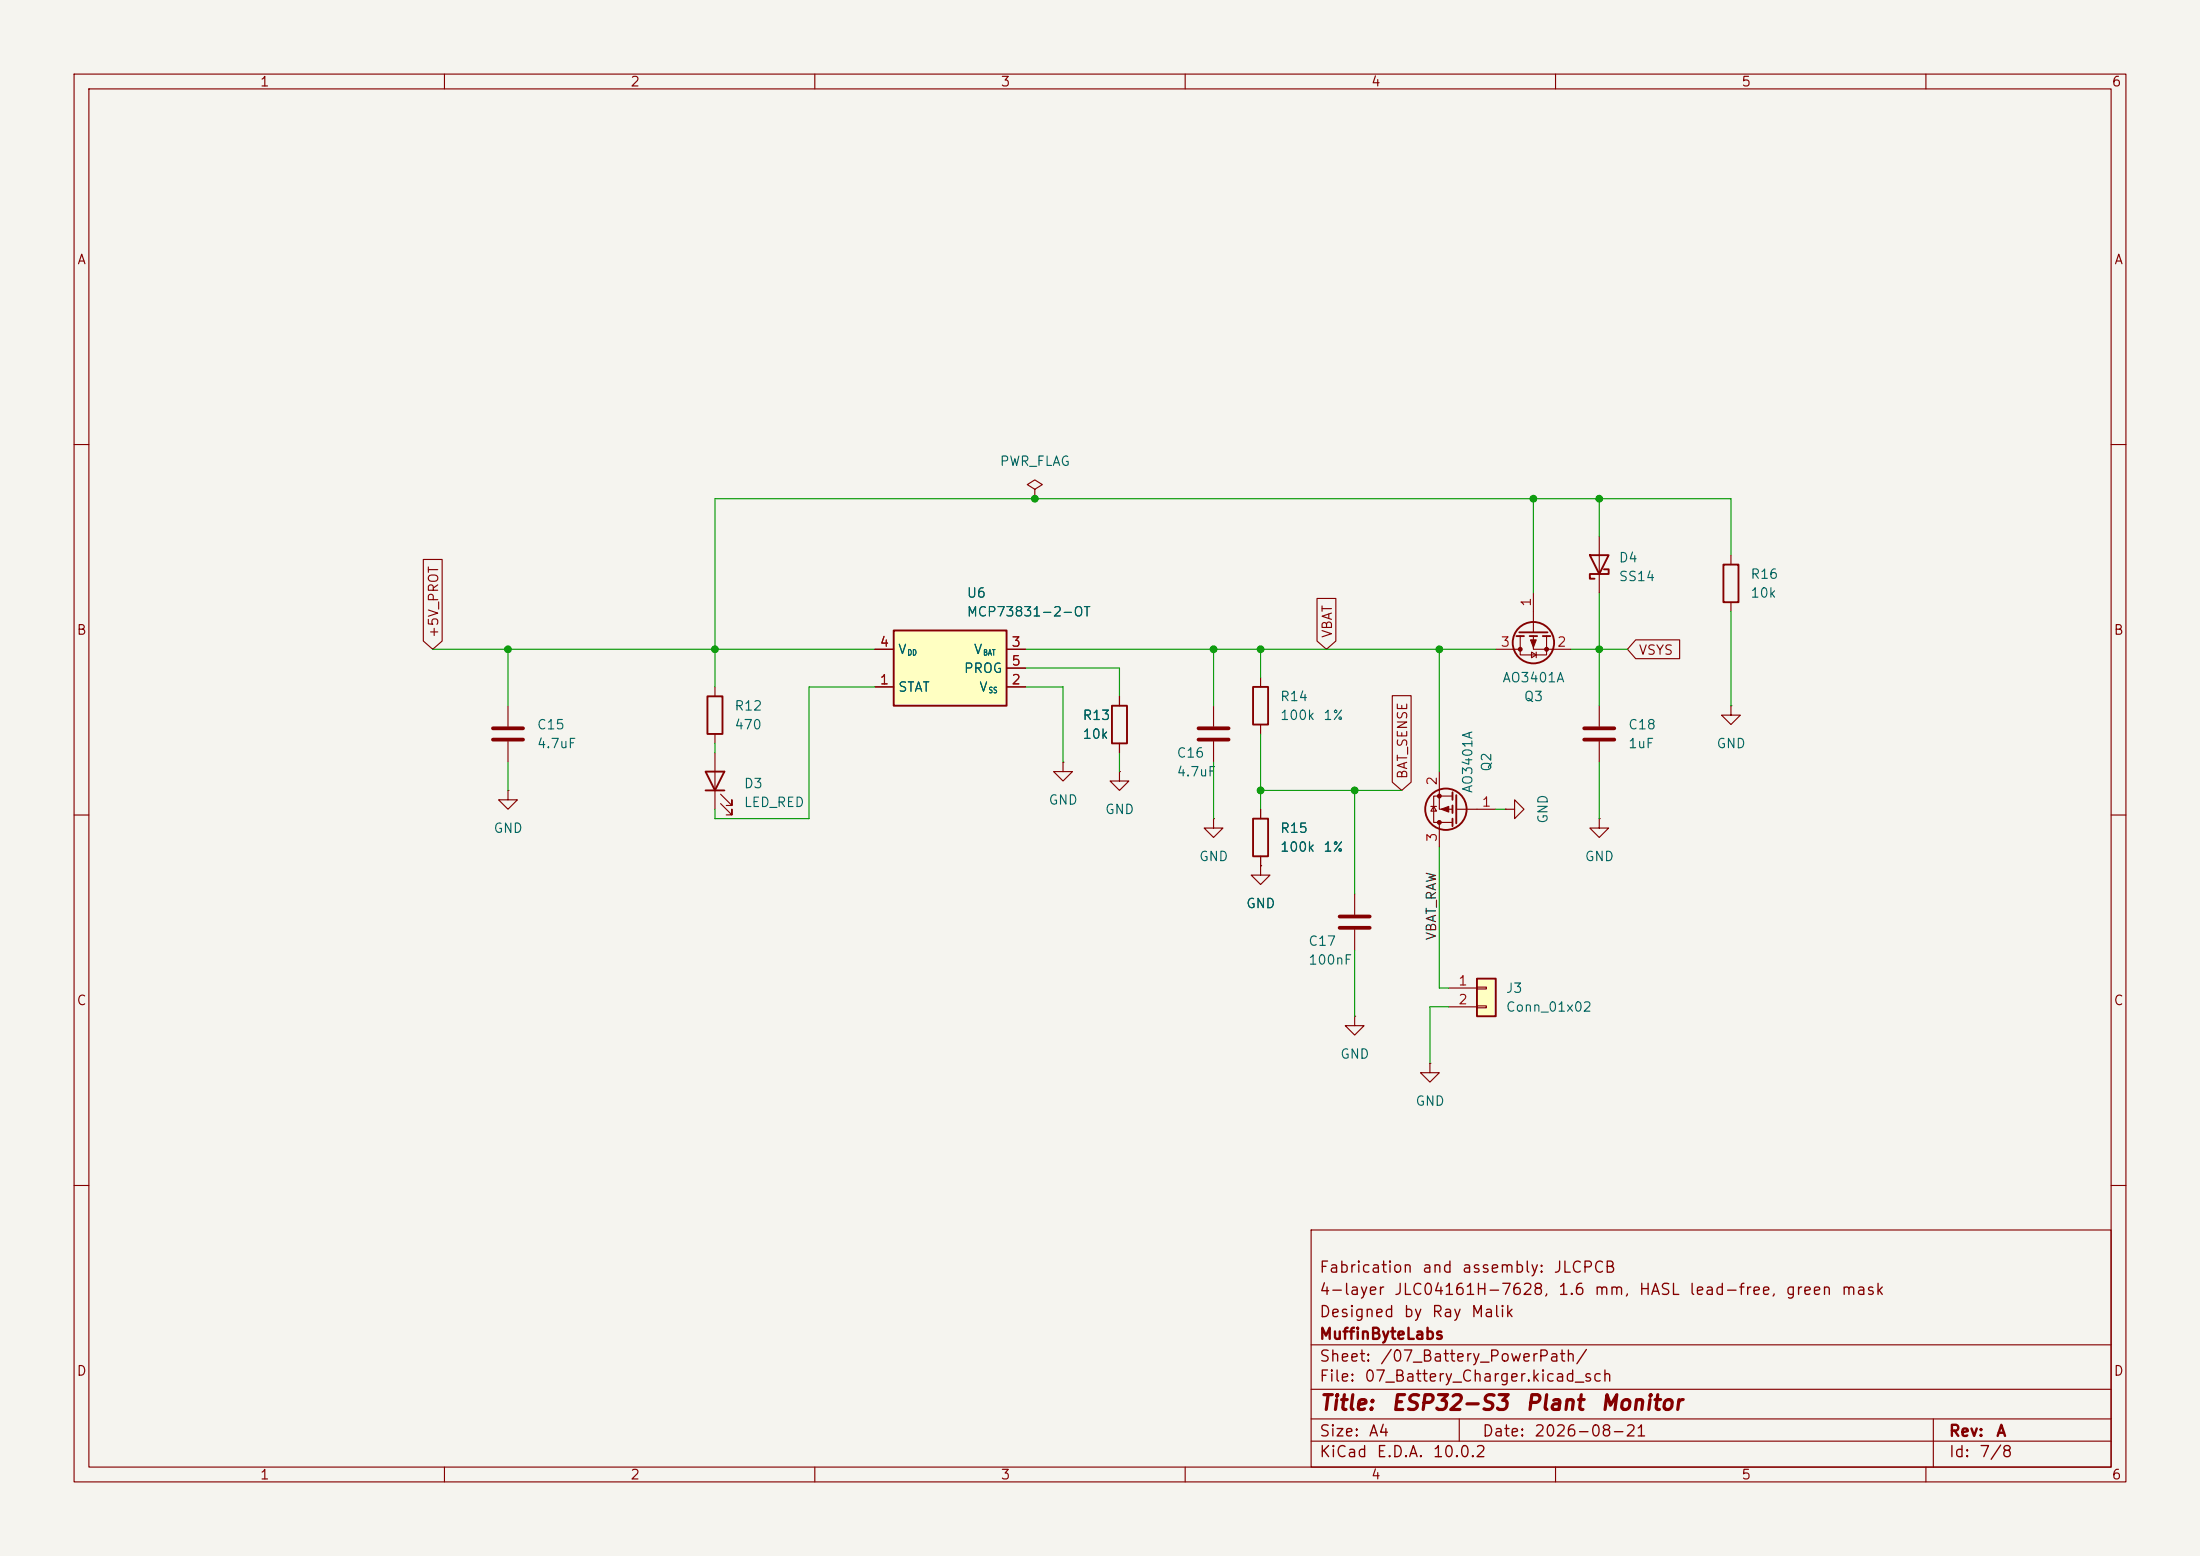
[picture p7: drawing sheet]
<svg xmlns="http://www.w3.org/2000/svg" width="297mm" height="210mm" viewBox="0 0 297 210" stroke-linecap="round" stroke-linejoin="round" font-family="sans-serif">
<path d="M0 0h297v210h-297z" fill="#f5f4ef" stroke="#f5f4ef" stroke-width=".14"/>
<g fill="none" stroke="#840000" stroke-width=".15">
<path d="M10 10h277v190h-277zM12 12h273v186h-273zM60 10v2M110 10v2M160 10v2M210 10v2M260 10v2M10 60h2M139.7 66l1-.6-1-.6-1 .6 1 .6v1.3M139.7 67.3h.1M233.7 74.9v1.3M285 60h2"/>
<path d="M201.9 87.6h3.3M205.2 85.9v2.5h3.6v-2.5M206.8 88l.6 .4-.6 .4zM207 85.9v1.7h5.1M207 80v5.3M207.4 88v.8M215.9 95.3v2.7M233.7 95.3v1.2h1.2l-1.2 1.3-1.3-1.3h1.3M233.7 95.3h.1M233.7 81.3v1.3M10 110h2M143.5 102.9v1.2h1.3l-1.3 1.3-1.3-1.3h1.3"/>
<path d="M143.5 102.9h.1M151.1 104.1v1.3h1.3l-1.3 1.3-1.2-1.3h1.2M151.1 104.1h.1M163.8 110.5v1.3h1.3l-1.3 1.2-1.2-1.2h1.2M163.8 110.5h.1M170.2 116.8v1.3h1.2l-1.2 1.3-1.3-1.3h1.3M170.2 116.8h.1M170.2 109.2v1.3M170.2 115.6v1.2M193.2 108.8h.7M193.5 108.8l.4 .7h-.7zM194.3 104.1v5.1h1.8"/>
<path d="M194.3 111v3.3M196.1 107.4h-2.6v3.6h2.6M196.6 109.2h5.3M215.9 100.1v2.8M285 110h2M182.9 137.2v1.2h1.2l-1.2 1.3-1.3-1.3h1.3M182.9 137.2h.1M182.9 120.7v2.7M182.9 125.5v2.8M10 160h2M177 166h108v32h-108zM285 160h2"/>
<path d="M60 198v2M110 198v2M160 198v2M177 194.5h108M177 191.5h108M177 187.5h108M177 181.5h108M197 191.5v3M210 198v2M260 198v2M261 191.5v6.5"/>
</g>
<path d="M213.9 98.3h4M213.9 99.8h4M180.8 123.7h4.1M180.8 125.2h4.1" fill="none" stroke="#840000" stroke-width=".51"/>
<g fill="none" stroke="#840000" stroke-width=".25">
<path d="M232.7 76.2h2v5.1h-2zM204.7 85.9h1M205.1 85.3h3.8M206.5 85.9h1M208.3 85.9h1M169.2 110.5h2v5.1h-2zM196.1 106.9v1.1M196.1 108.7v1M196.1 110.5v1M196.6 107.3v3.8"/>
<circle cx="207" cy="86.7" r="2.79"/>
<circle cx="195.2" cy="109.2" r="2.79"/>
</g>
<g fill="#840000" stroke="#840000" stroke-width=".15">
<path d="M206.6 86.4h.8l-.4 1z"/>
<path d="M194.6 109.2l1-.4v.8z"/>
<circle cx="205.2" cy="87.6" r=".25"/>
<circle cx="208.8" cy="87.6" r=".25"/>
<circle cx="194.3" cy="111" r=".25"/>
<circle cx="194.3" cy="107.4" r=".25"/>
</g>
<path d="M120.6 85.1h15.3v10.2h-15.3z" fill="#ffffc2"/>
<path d="M214.6 74.9h2.6l-1.3 2.6zM216.5 76.8h.7v.7h-2.6v.6h.7M120.6 85.1h15.3v10.2h-15.3zM150.1 95.3h2v5h-2zM169.2 92.7h2v5.1h-2z" fill="none" stroke="#840000" stroke-width=".25"/>
<g fill="none" stroke="#840000" stroke-width=".15">
<path d="M215.9 72.4v7.6M118.1 92.7h2.5M118.1 87.6h2.5M135.9 92.7h2.5M135.9 87.6h2.5M135.9 90.2h2.5M151.1 94v1.3M163.8 95.3v2.7M170.2 91.4v1.3M170.2 97.8v1.3M151.1 100.3v1.3M163.8 100.1v2.8"/>
<path d="M203.2 109.2h1.3v-1.2l1.2 1.2-1.2 1.3v-1.3M203.2 109.2h.1M215.9 110.5v1.3h1.3l-1.3 1.2-1.3-1.2h1.3M215.9 110.5h.1"/>
</g>
<path d="M161.8 98.3h4.1M161.8 99.8h4.1" fill="none" stroke="#840000" stroke-width=".51"/>
<path d="M199.4 132.1h2.5v5.1h-2.5z" fill="#ffffc2"/>
<path d="M95.5 94h2v5.1h-2zM95.2 104.1h2.6l-1.3 2.6zM95.2 106.7h2.6M199.4 132.1h2.5v5.1h-2.5z" fill="none" stroke="#840000" stroke-width=".25"/>
<g fill="none" stroke="#840000" stroke-width=".15">
<path d="M57.1 75.5h2.6v11l-1.3 1.1-1.3-1.1zM68.6 95.3v2.7M96.5 92.7v1.3M96.5 99.1v1.2M118.1 92.7h2.5M118.1 87.6h2.5M135.9 92.7h2.5M135.9 87.6h2.5M135.9 90.2h2.5M151.1 94v1.3M177.8 80.8h2.5v5.7l-1.2 1.1-1.3-1.1zM188 93.9h2.5v11.7l-1.3 1.1-1.2-1.1z"/>
<path d="M220.8 86.4h6v2.5h-6l-1.1-1.3zM68.6 106.7v1.3h1.2l-1.2 1.2-1.3-1.2h1.3M68.6 106.7h.1M68.6 100.1v2.8M96.5 101.6v7.6M97.3 108.5l1.5 1.5v-.8v.8h-.8M97.3 107.2l1.5 1.5v-.7v.7h-.8M151.1 100.3v1.3M170.2 116.8h.1M170.2 109.2v1.3M170.2 115.6v1.2M195.6 133.4h3.8"/>
<path d="M195.6 135.9h3.8M199.4 133.2h1.3v.3h-1.3zM199.4 135.8h1.3v.2h-1.3zM193 143.5v1.3h1.3l-1.3 1.3-1.2-1.3h1.2M193 143.5h.1"/>
</g>
<path d="M66.5 98.3h4.1M66.5 99.8h4.1" fill="none" stroke="#840000" stroke-width=".51"/>
<g fill="none" stroke="#009600" stroke-width=".15">
<path d="M207 67.3v12.7M215.9 67.3v5.1M233.7 74.9v-7.6h-137.2v25.4M58.4 87.6h59.7M68.6 87.6v7.7M118.1 92.7h-8.9v17.8h-12.7v-1.3M138.4 87.6h63.5M138.4 90.2h12.7v3.8M138.4 92.7h5.1v10.2M163.8 87.6v7.7M170.2 87.6v3.8M170.2 99.1v10.1"/>
<path d="M194.3 87.6v16.5M212.1 87.6h7.6M215.9 80v15.3M233.7 82.6v12.7M68.6 102.9v3.8M96.5 100.3v1.3M151.1 101.6v2.5M163.8 102.9v7.6M170.2 106.7h19M182.9 106.7v14M194.3 114.3v19.1h1.3M201.9 109.2h1.3"/>
<path d="M215.9 102.9v7.6M182.9 128.3v8.9M195.6 135.9h-2.6v7.6"/>
</g>
<g fill="#009600" stroke="#009600" stroke-width=".14">
<circle cx="207" cy="67.3" r=".46"/>
<circle cx="215.9" cy="67.3" r=".46"/>
<circle cx="170.2" cy="106.7" r=".46"/>
<circle cx="139.7" cy="67.3" r=".46"/>
<circle cx="163.8" cy="87.6" r=".46"/>
<circle cx="170.2" cy="87.6" r=".46"/>
<circle cx="182.9" cy="106.7" r=".46"/>
<circle cx="96.5" cy="87.6" r=".46"/>
<circle cx="68.6" cy="87.6" r=".46"/>
<circle cx="194.3" cy="87.6" r=".46"/>
<circle cx="215.9" cy="87.6" r=".46"/>
</g>
<g font-size="2" fill="#840000">
<text x="178" y="190.8">Title:</text>
<text x="187.7" y="190.8">ESP32-S3</text>
<text x="205.8" y="190.8">Plant</text>
<text x="215.9" y="190.8">Monitor</text>
</g>
<g font-size="1.5" fill="#840000">
<text x="178" y="172.2">Fabrication</text>
<text x="191.9" y="172.2">and</text>
<text x="197.2" y="172.2">assembly:</text>
<text x="209.6" y="172.2">JLCPCB</text>
<text x="178" y="178.2">Designed</text>
<text x="178" y="175.2">4-layer</text>
<text x="188.1" y="175.2">JLC04161H-7628,</text>
<text x="189.4" y="178.2">by</text>
<text x="193.2" y="178.2">Ray</text>
<text x="198.5" y="178.2">Malik</text>
<text x="210.2" y="175.2">1.6</text>
<text x="215.1" y="175.2">mm,</text>
<text x="221.1" y="175.2">HASL</text>
<text x="227.9" y="175.2">lead-free,</text>
<text x="240.9" y="175.2">green</text>
<text x="248.5" y="175.2">mask</text>
<text x="178" y="184.2">Sheet:</text>
<text x="178" y="181.2">MuffinByteLabs</text>
<text x="186.2" y="184.2">/07_Battery_PowerPath/</text>
<text x="178" y="186.9">File:</text>
<text x="184.1" y="186.9">07_Battery_Charger.kicad_sch</text>
<text x="178" y="197.1">KiCad</text>
<text x="178" y="194.3">Size:</text>
<text x="184.7" y="194.3">A4</text>
<text x="185.7" y="197.1">E.D.A.</text>
<text x="193.3" y="197.1">10.0.2</text>
<text x="200" y="194.3">Date:</text>
<text x="207" y="194.3">2026-08-21</text>
<text x="263" y="194.3">Rev:</text>
<text x="263" y="197.1">Id:</text>
<text x="267.1" y="197.1">7/8</text>
<text x="269.4" y="194.3">A</text>
</g>
<g font-size="1.3" fill="#840000">
<text x="35" y="12">1</text>
<text x="85" y="12">2</text>
<text x="135" y="12">3</text>
<text x="185" y="12">4</text>
<text x="235" y="12">5</text>
<text x="285" y="12">6</text>
<text x="10.3" y="36">A</text>
<text x="285.3" y="36">A</text>
<text x="10.3" y="86">B</text>
<text x="59.5" y="86.2" transform="rotate(-90 59.5 86.2)">+5V_PROT</text>
<text x="180.1" y="86.2" transform="rotate(-90 180.1 86.2)">VBAT</text>
<text x="221.1" y="88.7">VSYS</text>
<text x="285.3" y="86">B</text>
<text x="190.3" y="105.3" transform="rotate(-90 190.3 105.3)">BAT_SENSE</text>
<text x="10.3" y="136">C</text>
<text x="285.3" y="136">C</text>
<text x="10.3" y="186">D</text>
<text x="285.3" y="186">D</text>
<text x="35" y="200">1</text>
<text x="85" y="200">2</text>
<text x="135" y="200">3</text>
<text x="185" y="200">4</text>
<text x="235" y="200">5</text>
<text x="285" y="200">6</text>
</g>
<g font-size="1.3" fill="#006464">
<text x="134.9" y="63.2">PWR_FLAG</text>
<text x="218.4" y="76.2">D4</text>
<text x="130.4" y="83.5">MCP73831-2-OT</text>
<text x="130.4" y="81">U6</text>
<text x="218.4" y="78.8">SS14</text>
<text x="236.2" y="81">10k</text>
<text x="236.2" y="78.4">R16</text>
<text x="121.2" y="88.6">V</text>
<text x="131.4" y="88.6">V</text>
<text x="121.2" y="93.7">STAT</text>
<text x="130" y="91.1">PROG</text>
<text x="132.1" y="93.7">V</text>
<text x="172.7" y="95">R14</text>
<text x="202.7" y="92.4">AO3401A</text>
<text x="205.6" y="95">Q3</text>
<text x="72.4" y="98.8">C15</text>
<text x="72.4" y="101.3">4.7uF</text>
<text x="99.1" y="98.8">470</text>
<text x="99.1" y="96.2">R12</text>
<text x="146.1" y="100">10k</text>
<text x="146.1" y="97.5">R13</text>
<text x="172.7" y="97.5">100k</text>
<text x="178.6" y="97.5">1%</text>
<text x="219.7" y="101.3">1uF</text>
<text x="219.7" y="98.8">C18</text>
<text x="231.6" y="101.3">GND</text>
<text x="100.3" y="106.7">D3</text>
<text x="158.8" y="102.6">C16</text>
<text x="158.8" y="105.1">4.7uF</text>
<text x="199.1" y="107.1" transform="rotate(-90 199.1 107.1)">AO3401A</text>
<text x="201.6" y="104.2" transform="rotate(-90 201.6 104.2)">Q2</text>
<text x="66.5" y="112.7">GND</text>
<text x="100.3" y="109.2">LED_RED</text>
<text x="141.5" y="108.9">GND</text>
<text x="149.1" y="110.2">GND</text>
<text x="172.7" y="112.7">R15</text>
<text x="209.3" y="111.3" transform="rotate(-90 209.3 111.3)">GND</text>
<text x="161.8" y="116.5">GND</text>
<text x="172.7" y="115.3">100k</text>
<text x="178.6" y="115.3">1%</text>
<text x="213.9" y="116.5">GND</text>
<text x="168.1" y="122.9">GND</text>
<text x="176.5" y="130.5">100nF</text>
<text x="176.5" y="128">C17</text>
<text x="203.2" y="134.3">J3</text>
<text x="203.2" y="136.9">Conn_01x02</text>
<text x="180.8" y="143.2">GND</text>
<text x="191" y="149.6">GND</text>
</g>
<g font-size="1.3" fill="#a90000">
<text x="207" y="82" transform="rotate(-90 207 82)">1</text>
<text x="118.7" y="87.6">4</text>
<text x="136.5" y="87.6">3</text>
<text x="202.5" y="87.6">3</text>
<text x="210.1" y="87.6">2</text>
<text x="118.7" y="92.7">1</text>
<text x="136.5" y="92.7">2</text>
<text x="136.5" y="90.1">5</text>
<text x="194.3" y="106.1" transform="rotate(-90 194.3 106.1)">2</text>
<text x="194.3" y="113.7" transform="rotate(-90 194.3 113.7)">3</text>
<text x="200" y="109.2">1</text>
<text x="196.8" y="133.3">1</text>
<text x="196.8" y="135.9">2</text>
</g>
<text font-size="1.3" fill="#0f0f0f" x="194.2" y="127" transform="rotate(-90 194.2 127)">VBAT_RAW</text>
<g font-size=".8" fill="#006464">
<text x="122.4" y="88.7">DD</text>
<text x="132.7" y="88.7">BAT</text>
<text x="133.4" y="93.7">SS</text>
</g>
</svg>
